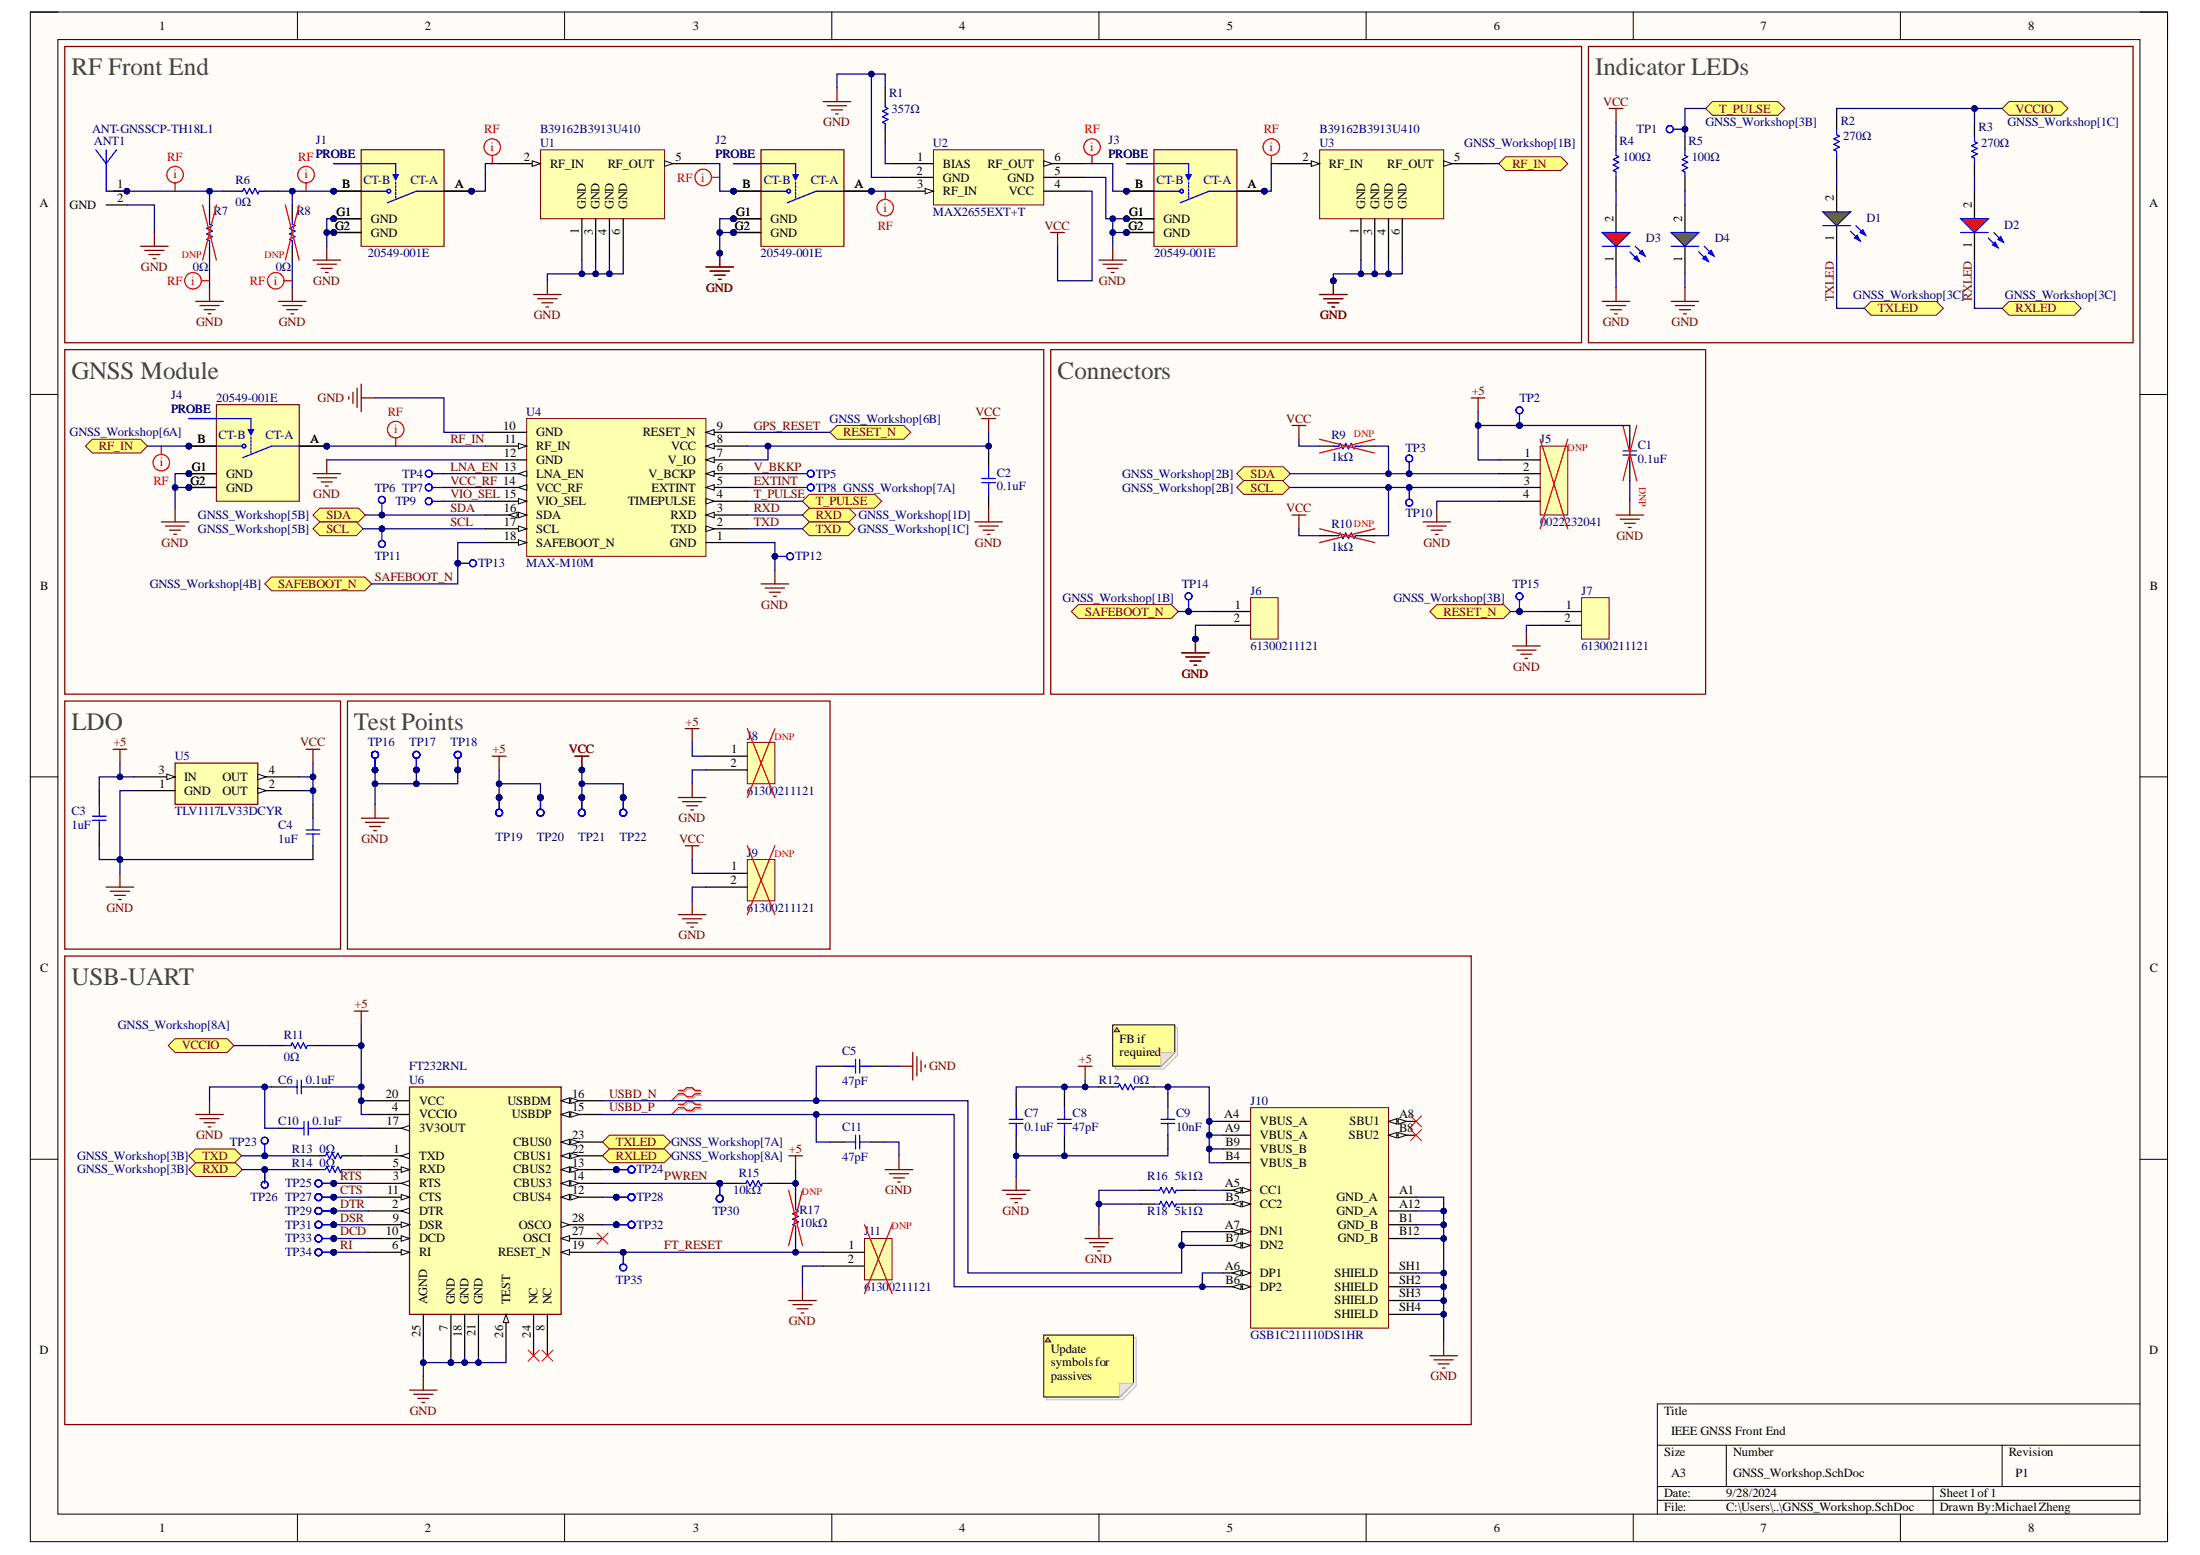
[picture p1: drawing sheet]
# Altium project GNSS_Workshop.PrjPcb
Author: Michael Zheng; Revision: P1; Title: IEEE GNSS Front End
1 sheet, 86 parts. Net scope: flat (ports and power ports of the same name join across sheets).

## Sheet GNSS_Workshop.SchDoc: IEEE GNSS Front End
size A3; SheetNumber: 1; SheetTotal: 1

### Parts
ANT1  ANT-GNSSCP-TH18L1  [ANT-GNSSCP-TH18L1]
C1  Capacitance: 0.1uF  [CAP_MURATA_0603]  (hidden comment: GCM188L81H104KA57D)
C2  Capacitance: 0.1uF  [CAP_MURATA_0603]  (hidden comment: GCM188L81H104KA57D)
C3  Capacitance: 1uF  [CAP_MURATA_0603]  (hidden comment: GRM188R61A105KA61D)
C4  Capacitance: 1uF  [CAP_MURATA_0603]  (hidden comment: GRM188R61A105KA61D)
C5  Capacitance: 47pF  [CAP_MURATA_0603]  (hidden comment: GCM188L81H104KA57D)
C6  Capacitance: 0.1uF  [CAP_MURATA_0603]  (hidden comment: GCM188L81H104KA57D)
C7  Capacitance: 0.1uF  [CAP_MURATA_0603]  (hidden comment: GCM188L81H104KA57D)
C8  Capacitance: 47pF  [CAP_MURATA_0603]  (hidden comment: GCM188L81H104KA57D)
C9  Capacitance: 10nF  [CAP_MURATA_0603]  (hidden comment: GCM188L81H104KA57D)
C10  Capacitance: 0.1uF  [CAP_MURATA_0603]  (hidden comment: GCM188L81H104KA57D)
C11  Capacitance: 47pF  [CAP_MURATA_0603]  (hidden comment: GCM188L81H104KA57D)
D1  Green, 3.2V, 140°  [WL-SMCW - duplicate]  (value not drawn)
D2  Red, 2V, 140°  [WL-SMCW - duplicate]  (value not drawn)
D3  Red, 2V, 140°  [WL-SMCW - duplicate]  (value not drawn)
D4  Green, 3.2V, 140°  [WL-SMCW - duplicate]  (value not drawn)
J1  20549-001E  [IPEX_20549-001E]
J2  20549-001E  [IPEX_20549-001E]
J3  20549-001E  [IPEX_20549-001E]
J4  20549-001E  [IPEX_20549-001E]
J5  0022232041  [CONN HEADER VERT 4POS 2.54MM]
J6  61300211121  [61300211121]
J7  61300211121  [61300211121]
J8  61300211121  [61300211121]
J9  61300211121  [61300211121]
J10  GSB1C211110DS1HR  [AMPHENOL_GSB1C211110DS1HR]
J11  61300211121  [61300211121]
R1  Resistance: 357Ω  [RC0603JR-070RL]  (hidden comment: RC0603JR-070RL)
R2  Resistance: 270Ω  [RC0603JR-070RL]  (hidden comment: RC0603JR-070RL)
R3  Resistance: 270Ω  [RC0603JR-070RL]  (hidden comment: RC0603JR-070RL)
R4  Resistance: 100Ω  [RC0603JR-070RL]  (hidden comment: RC0603JR-070RL)
R5  Resistance: 100Ω  [RC0603JR-070RL]  (hidden comment: RC0603JR-070RL)
R6  Resistance: 0Ω  [RC0603JR-070RL]  (hidden comment: RC0603JR-070RL)
R7  Resistance: 0Ω  [RC0603JR-070RL]  (hidden comment: RC0603JR-070RL)
R8  Resistance: 0Ω  [RC0603JR-070RL]  (hidden comment: RC0603JR-070RL)
R9  Resistance: 1kΩ  [RC0603JR-070RL]  (hidden comment: RC0603JR-070RL)
R10  Resistance: 1kΩ  [RC0603JR-070RL]  (hidden comment: RC0603JR-070RL)
R11  Resistance: 0Ω  [RC0603JR-070RL]  (hidden comment: RC0603JR-070RL)
R12  Resistance: 0Ω  [RC0603JR-070RL]  (hidden comment: RC0603JR-070RL)
R13  Resistance: 0Ω  [RC0603JR-070RL]  (hidden comment: RC0603JR-070RL)
R14  Resistance: 0Ω  [RC0603JR-070RL]  (hidden comment: RC0603JR-070RL)
R15  Resistance: 10kΩ  [RC0603JR-070RL]  (hidden comment: RC0603JR-070RL)
R16  Resistance: 5k1Ω  [RC0603JR-070RL]  (hidden comment: RC0603JR-070RL)
R17  Resistance: 10kΩ  [RC0603JR-070RL]  (hidden comment: RC0603JR-070RL)
R18  Resistance: 5k1Ω  [RC0603JR-070RL]  (hidden comment: RC0603JR-070RL)
TP1  TEST_POINT  [TEST_POINT]  (value not drawn)
TP2  TEST_POINT  [TEST_POINT]  (value not drawn)
TP3  TEST_POINT  [TEST_POINT]  (value not drawn)
TP4  TEST_POINT  [TEST_POINT]  (value not drawn)
TP5  TEST_POINT  [TEST_POINT]  (value not drawn)
TP6  TEST_POINT  [TEST_POINT]  (value not drawn)
TP7  TEST_POINT  [TEST_POINT]  (value not drawn)
TP8  TEST_POINT  [TEST_POINT]  (value not drawn)
TP9  TEST_POINT  [TEST_POINT]  (value not drawn)
TP10  TEST_POINT  [TEST_POINT]  (value not drawn)
TP11  TEST_POINT  [TEST_POINT]  (value not drawn)
TP12  TEST_POINT  [TEST_POINT]  (value not drawn)
TP13  TEST_POINT  [TEST_POINT]  (value not drawn)
TP14  TEST_POINT  [TEST_POINT]  (value not drawn)
TP15  TEST_POINT  [TEST_POINT]  (value not drawn)
TP16  TEST_POINT  [TEST_POINT]  (value not drawn)
TP17  TEST_POINT  [TEST_POINT]  (value not drawn)
TP18  TEST_POINT  [TEST_POINT]  (value not drawn)
TP19  TEST_POINT  [TEST_POINT]  (value not drawn)
TP20  TEST_POINT  [TEST_POINT]  (value not drawn)
TP21  TEST_POINT  [TEST_POINT]  (value not drawn)
TP22  TEST_POINT  [TEST_POINT]  (value not drawn)
TP23  TEST_POINT  [TEST_POINT]  (value not drawn)
TP24  TEST_POINT  [TEST_POINT]  (value not drawn)
TP25  TEST_POINT  [TEST_POINT]  (value not drawn)
TP26  TEST_POINT  [TEST_POINT]  (value not drawn)
TP27  TEST_POINT  [TEST_POINT]  (value not drawn)
TP28  TEST_POINT  [TEST_POINT]  (value not drawn)
TP29  TEST_POINT  [TEST_POINT]  (value not drawn)
TP30  TEST_POINT  [TEST_POINT]  (value not drawn)
TP31  TEST_POINT  [TEST_POINT]  (value not drawn)
TP32  TEST_POINT  [TEST_POINT]  (value not drawn)
TP33  TEST_POINT  [TEST_POINT]  (value not drawn)
TP34  TEST_POINT  [TEST_POINT]  (value not drawn)
TP35  TEST_POINT  [TEST_POINT]  (value not drawn)
U1  B39162B3913U410  [B39162B3913U410]
U2  MAX2655EXT+T  [MAX2655EXT+T]
U3  B39162B3913U410  [B39162B3913U410]
U4  MAX-M10M  [MAX-M10M]
U5  TLV1117LV33DCYR  [TLV1117LV33DCYR]
U6  FT232RNL  [FT232RNL]

### Blocks framed on the sheet
RF Front End: ANT1 J1-J3 R1 R6-R8 U1-U3
Indicator LEDs: D1-D4 R2-R5 TP1
GNSS Module: C2 J4 TP4-TP9 TP11-TP13 U4
Connectors: C1 J5-J7 R9 R10 TP2 TP3 TP10 TP14 TP15
LDO: C3 C4 U5
Test Points: J8 J9 TP16-TP22
USB-UART: C5-C11 J10 J11 R11-R18 TP23-TP35 U6

### Ports
RESET_N (bidir, see GNSS_Workshop[3B]), RESET_N (bidir, see GNSS_Workshop[6B]), RF_IN (bidir, see GNSS_Workshop[1B]), RF_IN (bidir, see GNSS_Workshop[6A]), RXD (bidir, see GNSS_Workshop[1D]), RXD (bidir, see GNSS_Workshop[3B]), RXLED (bidir, see GNSS_Workshop[3C]), RXLED (bidir, see GNSS_Workshop[8A]), SAFEBOOT_N (bidir, see GNSS_Workshop[1B]), SAFEBOOT_N (bidir, see GNSS_Workshop[4B]), SCL (bidir, see GNSS_Workshop[2B]), SCL (bidir, see GNSS_Workshop[5B]), SDA (bidir, see GNSS_Workshop[2B]), SDA (bidir, see GNSS_Workshop[5B]), T_PULSE (bidir, see GNSS_Workshop[3B]), T_PULSE (bidir, see GNSS_Workshop[7A]), TXD (bidir, see GNSS_Workshop[1C]), TXD (bidir, see GNSS_Workshop[3B]), TXLED (bidir, see GNSS_Workshop[3C]), TXLED (bidir, see GNSS_Workshop[7A]), VCCIO (bidir, see GNSS_Workshop[1C]), VCCIO (bidir, see GNSS_Workshop[8A])

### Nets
+5: C1.1 C3.2 C6.2 C7.1 C8.1 J5.1 J8.1 R11.1 R12.1 R15.2 R17.2 TP2.1 TP19.1 TP20.1 U5.3(IN) U6.4(VCCIO) U6.20(VCC)
GND: ANT1.2(GND) C1.2 C2.1 C3.1 C4.1 C5.2 C6.1 C7.2 C8.2 C9.2 C10.2 C11.2 D3.1(K) D4.1(K) J1.G1(GND) J1.G2(GND) J2.G1(GND) J2.G2(GND) J3.G1(GND) J3.G2(GND) J4.G1(GND) J4.G2(GND) J5.4 J6.2 J7.2 J8.2 J9.2 J10.A1(GND_A) J10.A12(GND_A) J10.B1(GND_B) J10.B12(GND_B) J10.SH1(SHIELD) J10.SH2(SHIELD) J10.SH3(SHIELD) J10.SH4(SHIELD) J11.2 R1.2 R7.1 R8.1 R16.1 R18.1 TP12.1 TP16.1 TP17.1 TP18.1 U1.1(GND) U1.3(GND) U1.4(GND) U1.6(GND) U2.2(GND) U2.5(GND) U3.1(GND) U3.3(GND) U3.4(GND) U3.6(GND) U4.1(GND) U4.10(GND) U4.12(GND) U5.1(GND) U6.7(GND) U6.18(GND) U6.21(GND) U6.25(AGND) U6.26(TEST)
VCC: C2.2 C4.2 J9.1 R4.2 R9.2 R10.2 TP21.1 TP22.1 U2.4(VCC) U4.7(V_IO) U4.8(VCC) U5.2(OUT) U5.4(OUT)
CTS: TP27.1 U6.11(CTS)
DCD: TP33.1 U6.10(DCD)
DSR: TP31.1 U6.9(DSR)
DTR: TP29.1 U6.2(DTR)
EXTINT: TP8.1 U4.5(EXTINT)
FT_RESET: J11.1 R17.1 TP35.1 U6.19(RESET_N)
GPS_RESET: J7.1 TP15.1 U4.9(RESET_N) ; port RESET_N
LNA_EN: TP4.1 U4.13(LNA_EN)
PWREN: R15.1 TP30.1 U6.14(CBUS3)
RF_IN: J4.A(CT-A) U4.11(RF_IN)
RI: TP34.1 U6.6(RI)
RTS: TP25.1 U6.3(RTS)
RXD: R14.1 TP26.1 U4.3(RXD) ; port RXD
RXLED: D2.1(K) U6.22(CBUS1) ; port RXLED
SAFEBOOT_N: J6.1 TP13.1 TP14.1 U4.18(SAFEBOOT_N) ; port SAFEBOOT_N
SCL: J5.3 R10.1 TP10.1 TP11.1 U4.17(SCL) ; port SCL
SDA: J5.2 R9.1 TP3.1 TP6.1 U4.16(SDA) ; port SDA
T_PULSE: R5.2 TP1.1 U4.4(TIMEPULSE) ; port T_PULSE
TXD: R13.1 TP23.1 U4.2(TXD) ; port TXD
TXLED: D1.1(K) U6.23(CBUS0) ; port TXLED
USBD_N: C5.1 J10.A7(DN1) J10.B7(DN2) U6.16(USBDM)
USBD_P: C11.1 J10.A6(DP1) J10.B6(DP2) U6.15(USBDP)
V_BKKP: TP5.1 U4.6(V_BCKP)
VCC_RF: TP7.1 U4.14(VCC_RF)
VIO_SEL: TP9.1 U4.15(VIO_SEL)
NetANT1_1: ANT1.1(RF_IN) R6.2 R7.2
NetC9_1: C9.1 J10.A4(VBUS_A) J10.A9(VBUS_A) J10.B4(VBUS_B) J10.B9(VBUS_B) R12.2
NetC10_1: C10.1 U6.17(3V3OUT)
NetD1_2: D1.2(A) R2.1
NetD2_2: D2.2(A) R3.1
NetD3_2: D3.2(A) R4.1
NetD4_2: D4.2(A) R5.1
NetJ1_A: J1.A(CT-A) R6.1 R8.2
NetJ1_B: J1.B(CT-B) U1.2(RF_IN)
NetJ2_A: J2.A(CT-A) U1.5(RF_OUT)
NetJ2_B: J2.B(CT-B) U2.3(RF_IN)
NetJ3_A: J3.A(CT-A) U2.6(RF_OUT)
NetJ3_B: J3.B(CT-B) U3.2(RF_IN)
NetJ4_B: J4.B(CT-B) U3.5(RF_OUT) ; port RF_IN
NetJ10_A5: J10.A5(CC1) R16.2
NetJ10_B5: J10.B5(CC2) R18.2
NetR1_1: R1.1 U2.1(BIAS)
NetR2_2: R2.2 R3.2 R11.2 ; port VCCIO
NetR13_2: R13.2 U6.1(TXD)
NetR14_2: R14.2 U6.5(RXD)
NetTP24_1: TP24.1 U6.13(CBUS2)
NetTP28_1: TP28.1 U6.12(CBUS4)
NetTP32_1: TP32.1 U6.28(OSCO)

Not connected (* = marked no-connect by the designer): J10 A8(SBU1)* B8(SBU2)*; U6 8(NC)* 24(NC)* 27(OSCI)*

### Layout directives
net class RF: GND, NetANT1_1, NetJ1_A, NetJ1_B, NetJ2_A, NetJ2_B, NetJ3_A, NetJ3_B, NetJ4_B, RF_IN
differential pair; differential pair class USB: USBD_N, USBD_P

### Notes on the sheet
- (near R7) DNP
- (near R8) DNP
- (near R9) DNP
- (near J5) DNP
- (near R10) DNP
- (near C1) DNP
- (near J8) DNP
- (near J9) DNP
- (near R12) FB if required
- (near R17) DNP
- (near J11) DNP
- Update symbols for passives

## Assembly variants
Variant of GNSS_Workshop: not fitted C1 J5 J8 J9 J11 R7 R8 R9 R10 R17
